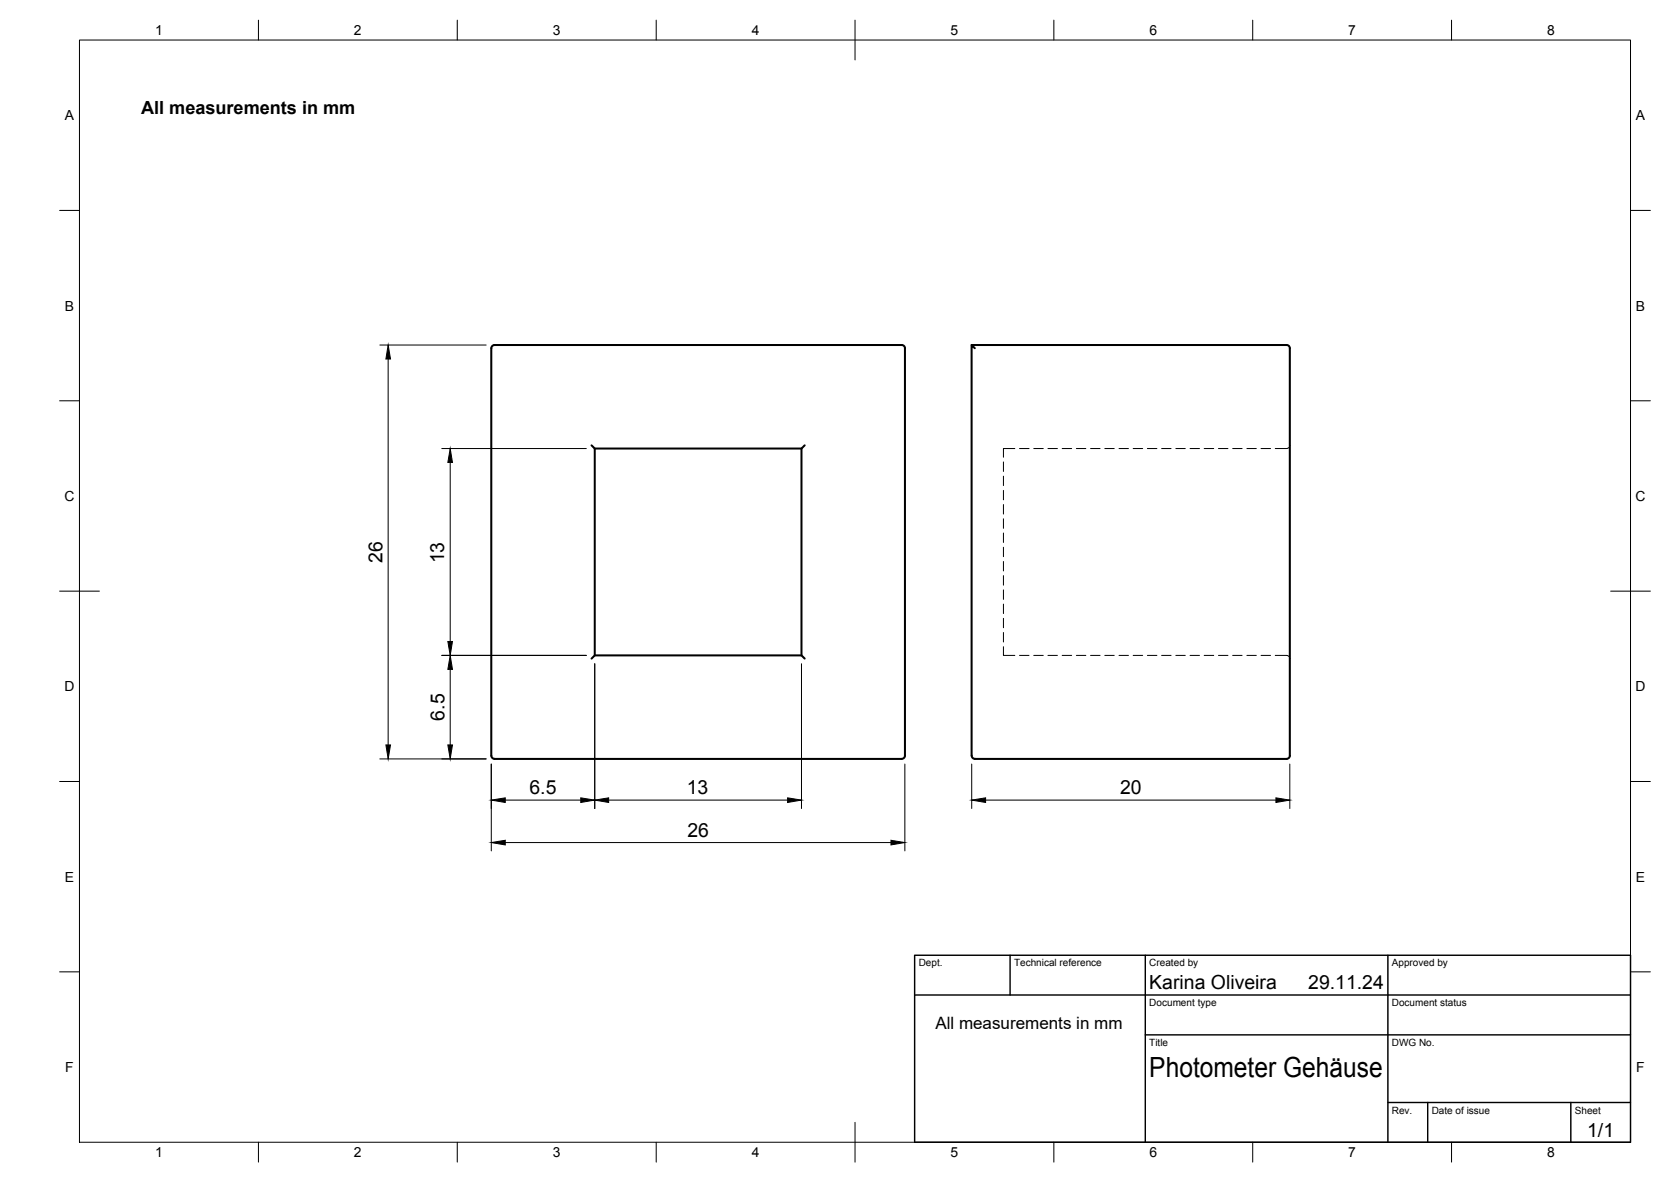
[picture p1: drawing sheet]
<svg xmlns="http://www.w3.org/2000/svg" width="420mm" height="297mm" viewBox="0 0 420 297" stroke-linecap="round" stroke-linejoin="round" font-family="sans-serif">
<!-- layer: Visible -->
<path d="M123.8 86.9l.5-.2h102.4a.79 .79 0 0 1 .8 .8v102.4a.79 .79 0 0 1-.8 .8h-102.4a.83 .83 0 0 1-.8-.8v-102.4zM244.3 86.7h79.2a.79 .79 0 0 1 .8 .8v102.4a.79 .79 0 0 1-.8 .8h-78.4a.83 .83 0 0 1-.8-.8M245.1 87.5l-.8-.8v103.2M148.7 111.9l.8 .8v52l-.8 .8M149.5 112.7h52M202.3 111.9l-.8 .8v52l.8 .8M149.5 164.7h52" fill="none" stroke="#000" stroke-width=".51"/>
<!-- layer: Hidden -->
<g fill="none" stroke="#000" stroke-width=".25">
<path d="M252.3 116.1v2.4M252.3 119.7v2.3M255.2 112.7h-2.9v2.2M256.3 112.7h2.4M259.9 112.7h2.4M263.5 112.7h2.4M267.1 112.7h2.4M270.6 112.7h2.4M274.2 112.7h2.4M277.8 112.7h2.4M281.4 112.7h2.3M284.9 112.7h2.4"/>
<path d="M288.5 112.7h2.4M292.1 112.7h2.3M295.7 112.7h2.3M299.2 112.7h2.4M302.8 112.7h2.4M306.4 112.7h2.4M309.9 112.7h2.4M313.5 112.7h2.4M317.1 112.7h2.4M324.3 111.9l-.2 .5-.4 .3h-3M252.3 123.2v2.4M252.3 126.8v2.4"/>
<path d="M252.3 130.4v2.4M252.3 133.9v2.4M252.3 137.5v2.4M252.3 141.1v2.4M252.3 144.7v2.4M252.3 148.2v2.4M252.3 151.8v2.4M252.3 155.4v2.4M252.3 158.9v2.4M252.3 162.5v2.2h2.9M256.3 164.7h2.4M259.9 164.7h2.4"/>
<path d="M263.5 164.7h2.4M267.1 164.7h2.4M270.6 164.7h2.4M274.2 164.7h2.4M277.8 164.7h2.4M281.4 164.7h2.3M284.9 164.7h2.4M288.5 164.7h2.4M292.1 164.7h2.3M295.7 164.7h2.3M299.2 164.7h2.4M302.8 164.7h2.4"/>
<path d="M306.4 164.7h2.4M309.9 164.7h2.4M313.5 164.7h2.4M317.1 164.7h2.4M320.7 164.7h3l.4 .3 .2 .5"/>
</g>
<!-- layer: BORDER -->
<g fill="none" stroke="#000" stroke-width=".25">
<path d="M20 10.1h390v276.9h-390zM65 5.1v5M115 5.1v5M165 5.1v5M215 5.1v10M265 5.1v5M315 5.1v5M365 5.1v5M15 52.9h5M410 52.9h5M15 100.7h5M410 100.7h5"/>
<path d="M15 148.6h10M405 148.6h10M15 196.4h5M410 196.4h5M15 244.2h5M410 244.2h5M65 287v5M115 287v5M165 287v5M215 282.1v9.9M265 287v5M315 287v5"/>
<path d="M365 287v5"/>
</g>
<!-- layer: TITLEBLOCK -->
<path d="M230 250h180M230 240.1h180v46.9h-180zM254 240.1v9.9M288 240.1v46.9M349 240.1v46.9M288 260.1h122M349 277.1h61M359 277.1v9.9M395 277.1v9.9" fill="none" stroke="#000" stroke-width=".36"/>
<!-- layer: FD_Dimensions -->
<g fill="none" stroke="#000" stroke-width=".25">
<path d="M95.5 86.7h26.7M97.6 90.2v97M111.1 112.7h36.3M113.2 116.2v45M111.1 164.7h36.3M113.2 168.2v19M149.5 166.8v36.4M201.5 166.8v36.4M95.5 190.7h26.7M123.5 192v21.8M227.5 192v21.8M244.3 192v11.2"/>
<path d="M324.3 192v11.2M127 211.7h97M127 201.1h19M153 201.1h45M247.8 201.1h73"/>
</g>
<g fill="#000" stroke="#000" stroke-width=".25">
<path d="M97.6 86.7l.6 3.5h-1.2zM113.2 112.7l.6 3.5h-1.2zM113.2 164.7l.6 3.5h-1.2zM112.6 161.2h1.2l-.6 3.5zM97 187.2h1.2l-.6 3.5zM112.6 187.2h1.2l-.6 3.5zM123.5 211.7l3.5-.5v1.1zM123.5 201.1l3.5-.6v1.2zM146 200.5l3.5 .6-3.5 .6zM149.5 201.1l3.5-.6v1.2zM198 200.5l3.5 .6-3.5 .6zM224 211.2l3.5 .5-3.5 .6z"/>
<path d="M244.3 201.1l3.5-.6v1.2zM320.8 200.5l3.5 .6-3.5 .6z"/>
</g>
<text font-size="7" x="289" y="270.6">Photometer Gehäuse</text>
<g font-size="4.9">
<text x="96.1" y="141.4" transform="rotate(-90 96.1 141.4)">26</text>
<text x="111.7" y="141.6" transform="rotate(-90 111.7 141.6)">13</text>
<text x="111.7" y="181.1" transform="rotate(-90 111.7 181.1)">6.5</text>
<text x="133.1" y="199.6">6.5</text>
<text x="172.7" y="199.6">13</text>
<text x="281.6" y="199.6">20</text>
<text x="172.8" y="210.3">26</text>
<text x="289" y="248.5">Karina Oliveira</text>
<text x="329" y="248.5">29.11.24</text>
<text x="399.1" y="285.7">1/1</text>
</g>
<text font-size="4.6" x="35.5" y="28.7">All measurements in mm</text>
<text font-size="4.3" x="235.2" y="258.5">All measurements in mm</text>
<g font-size="3.5">
<text x="39" y="8.8">1</text>
<text x="89" y="8.8">2</text>
<text x="139" y="8.8">3</text>
<text x="189" y="8.8">4</text>
<text x="239" y="8.8">5</text>
<text x="289" y="8.8">6</text>
<text x="339" y="8.8">7</text>
<text x="389" y="8.8">8</text>
<text x="16.3" y="30.2">A</text>
<text x="411.3" y="30.2">A</text>
<text x="16.3" y="78">B</text>
<text x="411.3" y="78">B</text>
<text x="16.2" y="125.9">C</text>
<text x="411.2" y="125.9">C</text>
<text x="16.2" y="173.7">D</text>
<text x="411.2" y="173.7">D</text>
<text x="16.3" y="221.6">E</text>
<text x="411.3" y="221.6">E</text>
<text x="16.4" y="269.4">F</text>
<text x="411.4" y="269.4">F</text>
<text x="39" y="290.8">1</text>
<text x="89" y="290.8">2</text>
<text x="139" y="290.8">3</text>
<text x="189" y="290.8">4</text>
<text x="239" y="290.8">5</text>
<text x="289" y="290.8">6</text>
<text x="339" y="290.8">7</text>
<text x="389" y="290.8">8</text>
</g>
<g font-size="2.5">
<text x="231" y="242.9">Dept.</text>
<text x="255" y="242.9">Technical reference</text>
<text x="289" y="242.9">Created by</text>
<text x="350" y="242.9">Approved by</text>
<text x="289" y="252.8">Document type</text>
<text x="350" y="252.8">Document status</text>
<text x="289" y="262.9">Title</text>
<text x="350" y="262.9">DWG No.</text>
<text x="350" y="279.9">Rev.</text>
<text x="360" y="279.9">Date of issue</text>
<text x="396" y="279.9">Sheet</text>
</g>
</svg>
